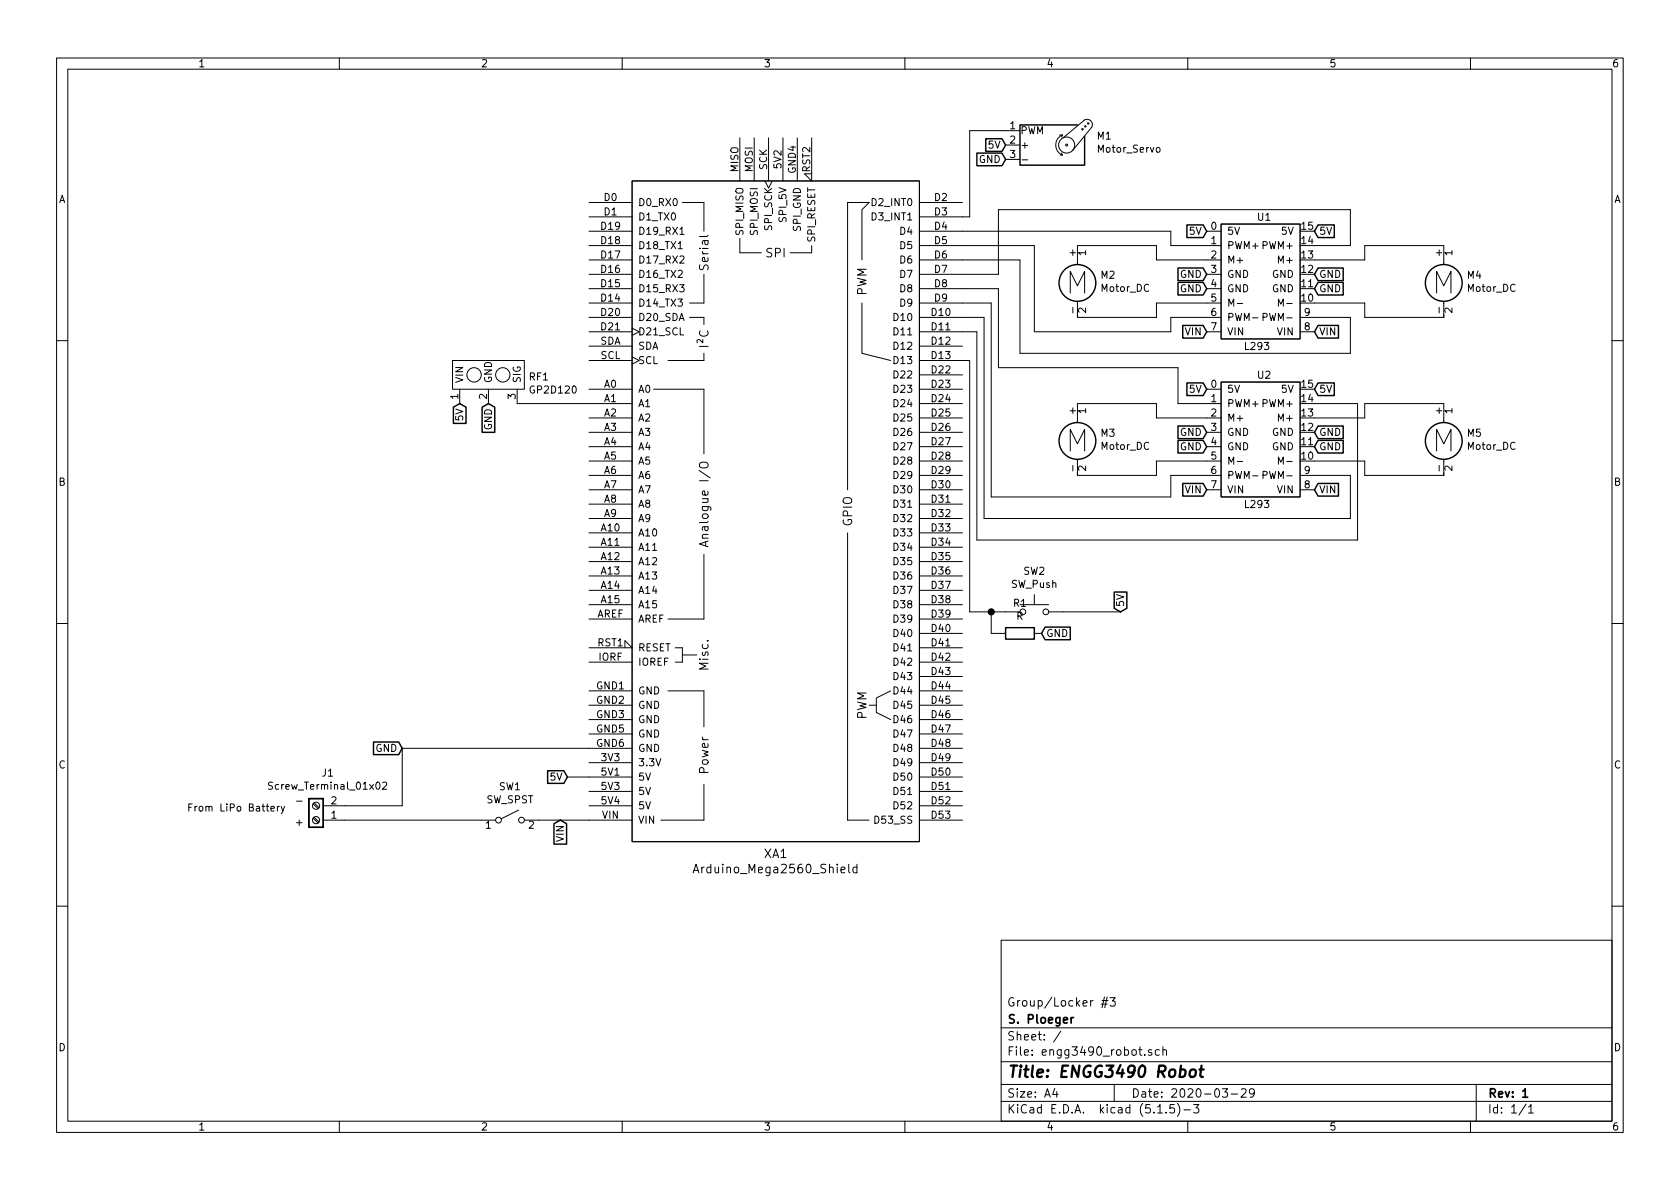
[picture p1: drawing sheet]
EESchema Schematic File Version 4
EELAYER 30 0
EELAYER END
$Descr A4 11693 8268
encoding utf-8
Sheet 1 1
Title "ENGG3490 Robot"
Date "2020-03-29"
Rev "1"
Comp "S. Ploeger"
Comment1 "Group/Locker #3"
Comment2 ""
Comment3 ""
Comment4 ""
$EndDescr
$Comp
L arduino:Arduino_Mega2560_Shield XA1
U 1 1
P 5400 3550
F 0 "XA1" H 5400 1169 60  0000 C CNN
F 1 "Arduino_Mega2560_Shield" H 5400 1063 60  0000 C CNN
F 2 "" H 6100 6300 60  0001 C CNN
F 3 "https://store.arduino.cc/arduino-mega-2560-rev3" H 6100 6300 60  0001 C CNN
	1    5400 3550
	1    0    0    -1  
$EndComp
$Comp
L Motor:Motor_Servo M1
U 1 1
P 7300 1000
F 0 "M1" H 7632 1065 50  0000 L CNN
F 1 "Motor_Servo" H 7632 974 50  0000 L CNN
F 2 "" H 7300 810 50  0001 C CNN
F 3 "http://forums.parallax.com/uploads/attachments/46831/74481.png" H 7300 810 50  0001 C CNN
	1    7300 1000
	1    0    0    -1  
$EndComp
$Comp
L Motor:Motor_DC M4
U 1 1
P 10050 1900
F 0 "M4" H 10208 1896 50  0000 L CNN
F 1 "Motor_DC" H 10208 1805 50  0000 L CNN
F 2 "" H 10050 1810 50  0001 C CNN
F 3 "~" H 10050 1810 50  0001 C CNN
	1    10050 1900
	1    0    0    -1  
$EndComp
$Comp
L project_lib:GP2D120 RF1
U 1 1
P 3400 2450
F 0 "RF1" H 3678 2288 50  0000 L CNN
F 1 "GP2D120" H 3678 2197 50  0000 L CNN
F 2 "" H 3400 2450 50  0001 C CNN
F 3 "" H 3400 2450 50  0001 C CNN
	1    3400 2450
	1    0    0    -1  
$EndComp
$Comp
L Switch:SW_Push SW2
U 1 1
P 7200 4250
F 0 "SW2" H 7200 4535 50  0000 C CNN
F 1 "SW_Push" H 7200 4444 50  0000 C CNN
F 2 "" H 7200 4450 50  0001 C CNN
F 3 "~" H 7200 4450 50  0001 C CNN
	1    7200 4250
	1    0    0    -1  
$EndComp
$Comp
L Switch:SW_SPST SW1
U 1 1
P 3550 5700
F 0 "SW1" H 3550 5935 50  0000 C CNN
F 1 "SW_SPST" H 3550 5844 50  0000 C CNN
F 2 "" H 3550 5700 50  0001 C CNN
F 3 "~" H 3550 5700 50  0001 C CNN
	1    3550 5700
	1    0    0    -1  
$EndComp
$Comp
L project_lib:L293 U1
U 1 1
P 8700 1500
F 0 "U1" H 8800 1500 50  0000 C CNN
F 1 "L293" H 8750 600 50  0000 C CNN
F 2 "" H 8800 1650 50  0001 C CNN
F 3 "" H 8800 1650 50  0001 C CNN
	1    8700 1500
	1    0    0    -1  
$EndComp
Text Notes 2050 5600 0    50   ~ 0
-
Text Notes 2050 5750 0    50   ~ 0
+
Text Notes 1300 5650 0    50   ~ 0
From LiPo Battery
$Comp
L Connector:Screw_Terminal_01x02 J1
U 1 1
P 2200 5700
F 0 "J1" H 2118 5375 50  0000 C CNN
F 1 "Screw_Terminal_01x02" H 2118 5466 50  0000 C CNN
F 2 "" H 2200 5700 50  0001 C CNN
F 3 "~" H 2200 5700 50  0001 C CNN
	1    2200 5700
	-1   0    0    1   
$EndComp
Wire Wire Line
	2800 5200 2800 5600
$Comp
L Motor:Motor_DC M2
U 1 1
P 7500 1900
F 0 "M2" H 7658 1896 50  0000 L CNN
F 1 "Motor_DC" H 7658 1805 50  0000 L CNN
F 2 "" H 7500 1810 50  0001 C CNN
F 3 "~" H 7500 1810 50  0001 C CNN
	1    7500 1900
	1    0    0    -1  
$EndComp
Text GLabel 8400 2300 0    50   Input ~ 0
VIN
Text GLabel 9150 2300 2    50   Input ~ 0
VIN
Wire Wire Line
	3950 5400 4100 5400
Text GLabel 3950 5400 0    50   Input ~ 0
5V
Text GLabel 8400 1600 0    50   Input ~ 0
5V
Text GLabel 9150 1600 2    50   Input ~ 0
5V
Wire Wire Line
	8400 1800 8050 1800
Wire Wire Line
	8050 1800 8050 1700
Wire Wire Line
	8050 1700 7500 1700
Wire Wire Line
	7500 2200 8050 2200
Wire Wire Line
	8050 2200 8050 2100
Wire Wire Line
	8050 2100 8400 2100
Wire Wire Line
	9150 2100 9500 2100
Wire Wire Line
	9500 2100 9500 2200
Wire Wire Line
	10050 1700 9500 1700
Wire Wire Line
	9500 1700 9500 1800
Wire Wire Line
	9500 1800 9150 1800
Wire Wire Line
	9500 2200 10050 2200
Text GLabel 2800 5200 0    50   Input ~ 0
GND
Text GLabel 8400 2000 0    50   Input ~ 0
GND
Text GLabel 8400 1900 0    50   Input ~ 0
GND
Text GLabel 9150 1900 2    50   Input ~ 0
GND
Text GLabel 9150 2000 2    50   Input ~ 0
GND
$Comp
L Motor:Motor_DC M5
U 1 1
P 10050 3000
F 0 "M5" H 10208 2996 50  0000 L CNN
F 1 "Motor_DC" H 10208 2905 50  0000 L CNN
F 2 "" H 10050 2910 50  0001 C CNN
F 3 "~" H 10050 2910 50  0001 C CNN
	1    10050 3000
	1    0    0    -1  
$EndComp
$Comp
L project_lib:L293 U2
U 1 1
P 8700 2600
F 0 "U2" H 8800 2600 50  0000 C CNN
F 1 "L293" H 8750 1700 50  0000 C CNN
F 2 "" H 8800 2750 50  0001 C CNN
F 3 "" H 8800 2750 50  0001 C CNN
	1    8700 2600
	1    0    0    -1  
$EndComp
$Comp
L Motor:Motor_DC M3
U 1 1
P 7500 3000
F 0 "M3" H 7658 2996 50  0000 L CNN
F 1 "Motor_DC" H 7658 2905 50  0000 L CNN
F 2 "" H 7500 2910 50  0001 C CNN
F 3 "~" H 7500 2910 50  0001 C CNN
	1    7500 3000
	1    0    0    -1  
$EndComp
Text GLabel 8400 3400 0    50   Input ~ 0
VIN
Text GLabel 9150 3400 2    50   Input ~ 0
VIN
Text GLabel 8400 2700 0    50   Input ~ 0
5V
Text GLabel 9150 2700 2    50   Input ~ 0
5V
Wire Wire Line
	8400 2900 8050 2900
Wire Wire Line
	8050 2900 8050 2800
Wire Wire Line
	8050 2800 7500 2800
Wire Wire Line
	7500 3300 8050 3300
Wire Wire Line
	8050 3300 8050 3200
Wire Wire Line
	8050 3200 8400 3200
Wire Wire Line
	9150 3200 9500 3200
Wire Wire Line
	9500 3200 9500 3300
Wire Wire Line
	10050 2800 9500 2800
Wire Wire Line
	9500 2800 9500 2900
Wire Wire Line
	9500 2900 9150 2900
Wire Wire Line
	9500 3300 10050 3300
Text GLabel 8400 3100 0    50   Input ~ 0
GND
Text GLabel 8400 3000 0    50   Input ~ 0
GND
Text GLabel 9150 3000 2    50   Input ~ 0
GND
Text GLabel 9150 3100 2    50   Input ~ 0
GND
Wire Wire Line
	6700 1600 8150 1600
Wire Wire Line
	8150 1600 8150 1700
Wire Wire Line
	8150 1700 8400 1700
Wire Wire Line
	6700 1700 7200 1700
Wire Wire Line
	7200 1700 7200 2300
Wire Wire Line
	7200 2300 8150 2300
Wire Wire Line
	8150 2300 8150 2200
Wire Wire Line
	8150 2200 8400 2200
Wire Wire Line
	6700 1800 7100 1800
Wire Wire Line
	7100 1800 7100 2450
Wire Wire Line
	7100 2450 9400 2450
Wire Wire Line
	9400 2450 9400 2200
Wire Wire Line
	9400 2200 9150 2200
Wire Wire Line
	6700 1900 6950 1900
Wire Wire Line
	6950 1900 6950 1450
Wire Wire Line
	6950 1450 9400 1450
Wire Wire Line
	9400 1450 9400 1700
Wire Wire Line
	9400 1700 9150 1700
Wire Wire Line
	6700 2000 6950 2000
Wire Wire Line
	6950 2550 8200 2550
Wire Wire Line
	8200 2550 8200 2800
Wire Wire Line
	8200 2800 8400 2800
Wire Wire Line
	6950 2000 6950 2550
Wire Wire Line
	8400 3300 8150 3300
Wire Wire Line
	8150 3300 8150 3450
Wire Wire Line
	6900 3450 6900 2100
Wire Wire Line
	6900 2100 6700 2100
Wire Wire Line
	6900 3450 8150 3450
Wire Wire Line
	6700 2200 6850 2200
Wire Wire Line
	6850 2200 6850 3600
Wire Wire Line
	6850 3600 9400 3600
Wire Wire Line
	9400 3600 9400 3300
Wire Wire Line
	9400 3300 9150 3300
Wire Wire Line
	6700 2300 6800 2300
Wire Wire Line
	6800 2300 6800 3750
Wire Wire Line
	6800 3750 9450 3750
Wire Wire Line
	9450 3750 9450 2800
Wire Wire Line
	9450 2800 9150 2800
Text GLabel 3200 2800 3    50   Input ~ 0
5V
Text GLabel 3400 2800 3    50   Input ~ 0
GND
Wire Wire Line
	3600 2800 4100 2800
Text GLabel 7000 1000 0    50   Input ~ 0
5V
Text GLabel 7000 1100 0    50   Input ~ 0
GND
Wire Wire Line
	6700 1500 6750 1500
Wire Wire Line
	6750 1500 6750 900 
Wire Wire Line
	6750 900  7000 900 
Wire Wire Line
	2400 5700 3350 5700
Wire Wire Line
	7400 4250 7800 4250
Wire Wire Line
	6700 2500 6750 2500
Wire Wire Line
	6750 2500 6750 4250
Wire Wire Line
	6750 4250 6900 4250
Wire Wire Line
	6900 4250 6900 4400
Wire Wire Line
	6900 4400 6950 4400
Connection ~ 6900 4250
Wire Wire Line
	6900 4250 7000 4250
$Comp
L Device:R R1
U 1 1
P 7100 4400
F 0 "R1" V 7307 4400 50  0000 C CNN
F 1 "R" V 7216 4400 50  0000 C CNN
F 2 "" V 7030 4400 50  0001 C CNN
F 3 "~" H 7100 4400 50  0001 C CNN
	1    7100 4400
	0    -1   -1   0   
$EndComp
Text GLabel 7250 4400 2    50   Input ~ 0
GND
Text GLabel 7800 4250 1    50   Input ~ 0
5V
Wire Wire Line
	2800 5600 2400 5600
Wire Wire Line
	3750 5700 4100 5700
Wire Wire Line
	4100 5200 2800 5200
Text GLabel 3900 5700 3    50   Input ~ 0
VIN
$EndSCHEMATC
